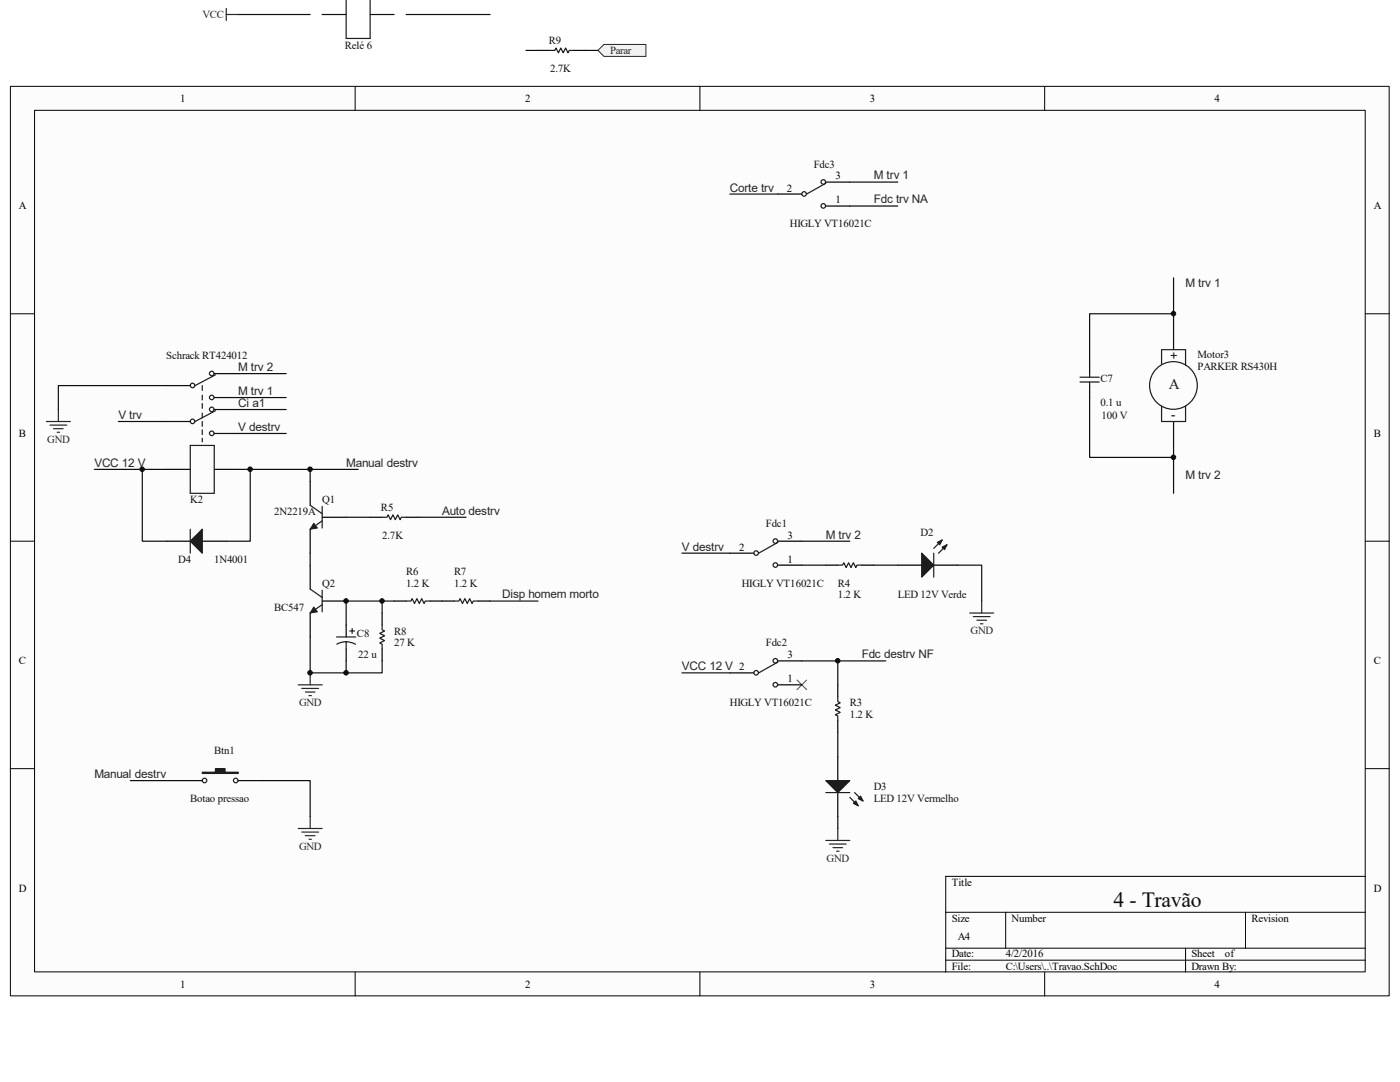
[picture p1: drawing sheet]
<svg xmlns="http://www.w3.org/2000/svg" width="279mm" height="216mm" viewBox="0 0 279 216" stroke-linecap="round" stroke-linejoin="round" font-family="sans-serif">
<path d="M2.1 17.3h275.1v181.4h-275.1z" fill="#fcfcfc"/>
<path d="M2.1 17.2h275.1v181.5h-275.1z" fill="none" stroke="#000" stroke-width=".2"/>
<path d="M6.9 22.1h265.6v171.8h-265.6z" fill="#fcfcfc"/>
<g fill="none" stroke="#000" stroke-width=".2">
<path d="M70.9 17.2v4.8M139.7 17.2v4.8M208.5 17.2v4.8M6.9 22h265.6v171.9h-265.6zM2.1 62.6h4.8M272.5 62.6h4.8M2.1 108h4.8M272.5 108h4.8M2.1 153.4h4.8M272.5 153.4h4.8M272.5 174.9h-83.8v19.1M70.9 194v4.8"/>
<path d="M139.7 194v4.8M188.7 182h83.8M188.7 189.2h83.8M188.7 191.6h83.8M200.7 182v7.2M208.5 194v4.8M236.6 189.2v4.8M248.6 182v7.2"/>
</g>
<g fill="none" stroke="#000" stroke-width=".24">
<path d="M64.3 2.9h4.8M73.9 2.9h4.8M155.2 38.7h4.8M164.8 36.3h4.8M164.8 41.1h4.8M217.5 72.2v2.4M217.5 76.9v2.4M234.2 65v4.8M234.2 84.1v4.8M145.7 110.4h4.8M155.2 112.8h4.8M155.2 108h4.8"/>
<path d="M164.8 112.8h2.4M172 112.8h2.4M179.2 112.8h4.8M186.3 112.8h4.8M145.7 134.3h4.8M155.2 131.9h4.8M155.2 136.7h4.8M167.2 136.7v2.3M167.2 143.8v2.4M167.2 151v4.8M167.2 158.1v4.8"/>
</g>
<g fill="none" stroke="#1c1c1c" stroke-width=".24">
<path d="M69.1 -.1v7.8h4.8v-7.8M164.8 36.6l-3.8 2.1M215.5 75.3h3.9M215.5 76.2h3.9M217.5 74.6v.7M217.5 76.2v.7M231.8 72.6v-2.8h4.8v3.1M231.8 81v3.1h4.8v-3.1M155.2 108.2l-3.8 2.2M167.2 112.8h1l.2-.5 .5 .9 .5-.9 .4 .9 .5-.9 .5 .9 .2-.4h1M186.3 110.4v4.8M188 107.8l-1.7 1.6"/>
<path d="M189 108.7l-1.7 1.7M155.2 132.1l-3.8 2.2M167.2 139v1l.5 .2-1 .5 1 .5-1 .5 1 .4-1 .5 .5 .3v.9M164.8 158.1h4.8M169.6 159.1l1.7 1.7M170.6 158.1l1.6 1.7"/>
<circle cx="160.5" cy="38.7" r=".45"/>
<circle cx="164.3" cy="36.3" r=".45"/>
<circle cx="164.3" cy="41.1" r=".45"/>
<circle cx="234.2" cy="76.9" r="4.8"/>
<circle cx="150.9" cy="110.4" r=".45"/>
<circle cx="154.7" cy="108" r=".45"/>
<circle cx="154.7" cy="112.7" r=".45"/>
<circle cx="150.9" cy="134.2" r=".45"/>
<circle cx="154.7" cy="136.6" r=".45"/>
<circle cx="154.7" cy="131.9" r=".45"/>
</g>
<g fill="none" stroke="#0e0e0e" stroke-width=".24">
<path d="M145.7 38.7h9.5M169.6 36.3h9.6M234.2 55.4v7.2M217.5 79.3v12h16.7v-2.4M234.2 65v-2.4h-16.7v9.6M234.2 91.3v7.1M136.1 110.4h9.6M160 112.8h4.8M160 108h9.6M174.4 112.8h4.8M191.1 112.8h4.8v7.1M136.1 134.3h9.6"/>
<path d="M160 131.9h16.8M167.2 131.9v4.8M167.2 146.2v4.8M167.2 162.9v2.4"/>
</g>
<g fill="#1c1c1c" stroke="#1c1c1c" stroke-width=".24">
<path d="M164.8 155.8h4.8l-2.4 2.3z"/>
<path d="M170.3 160.3l.5-.5 .5 1z"/>
<path d="M171.3 159.3l.4-.4 .5 .9z"/>
<path d="M184 110.4l2.3 2.4-2.3 2.4z"/>
<path d="M188 109.2l1-.5-.5 1z"/>
<path d="M187.1 108.2l.9-.4-.5 .9z"/>
</g>
<path d="M195.9 119.9v2.4M193.5 122.3h4.8M194.2 123h3.4M195 123.8h1.9M195.7 124.5h.5M164.8 167.7h4.8M165.5 168.4h3.4M166.2 169.1h2M167 169.9h.4M167.2 165.3v2.4" fill="none" stroke="#262626" stroke-width=".24"/>
<path d="M159.1 135.7l1.9 1.9M161 135.7l-1.9 1.9" fill="none" stroke="#4c4c4c" stroke-width=".2"/>
<path d="M119.3 10.1l1.2-1.2h8.4v2.4h-8.4z" fill-rule="evenodd" fill="#f0f0f0" stroke="#262626" stroke-width=".2"/>
<g fill="none" stroke="#0e0e0e" stroke-width=".24">
<path d="M47.5 2.9h14.4M81 2.9h16.8M105 10.1h2.4M116.9 10.1h2.4M169.6 41.1h9.6M33.2 76.9h-21.6v4.8M47.5 74.6h9.6M47.5 79.3h9.6M18.8 93.7h9.6M23.6 84.1h9.6M33.2 93.7h-4.8v14.3h4.8M47.5 93.7h2.4v14.3h-4.7"/>
<path d="M47.5 81.7h9.6M47.5 86.5h9.6M49.9 93.7h21.6M61.9 93.7v2.3M61.9 110.4v2.4M69.1 103.2h4.8M76.3 119.9h2.4M83.4 103.2h9.6M97.8 119.9h9.6M61.9 127.1v7.2h14.4v-2.4M69.1 131.9v2.4M76.3 122.3v-2.4h-7.2v4.8"/>
<path d="M26 155.8h9.6M52.3 155.8h9.6v7.1"/>
</g>
<g fill="none" stroke="#000" stroke-width=".24">
<path d="M107.4 10.1h2.4M114.6 10.1h2.3M33.2 76.9h4.8M42.8 74.6h4.7M42.8 79.3h4.7M33.2 84.1h4.8M33.2 93.7h4.8M42.8 81.7h4.7M42.8 86.5h4.7M42.8 93.7h4.7M61.9 96v4.8M33.2 108h4.8"/>
<path d="M40.4 108h4.8M61.9 105.6v4.8M61.9 112.8v4.7M64.3 103.2h4.8M64.3 119.9h4.8M73.9 103.2h2.4M78.7 119.9h2.3M81 103.2h2.4M85.8 119.9h4.8M95.4 119.9h2.4M61.9 122.3v4.8M69.1 124.7v2.4"/>
<path d="M69.1 129.5v2.4M76.3 122.3v2.4M76.3 129.5v2.4M35.6 155.8h4.8M47.5 155.8h4.8"/>
</g>
<g fill="none" stroke="#1c1c1c" stroke-width=".24">
<path d="M109.8 10.1h.9l.3-.5 .4 .9 .5-.9 .5 .9 .5-.9 .5 .9 .2-.4h1M40.4 76.9v1M40.4 78.9v.9M43 74.8l-4.1 2.1M38 88.9h4.8v9.5h-4.8zM40.4 80.5v1M40.4 82.4v1M40.4 84.1v1M40.4 85.8v.9M40.4 87.5v.7M43 82l-4.1 2.1M38 105.6v4.8"/>
<path d="M61.9 100.8l2.4 1.7M61.9 117.5l2.4 1.7M64.3 103.9l-2.4 1.7M64.3 101.1v4.3M64.3 117.8v4.3M76.3 103.2h.9l.3-.5 .4 1 .5-1 .5 1 .5-1 .5 1 .2-.5h.9M81 119.9h1l.2-.4 .5 .9 .5-.9 .5 .9 .5-.9 .4 .9 .3-.5h.9M90.6 119.9h1l.2-.4 .5 .9 .5-.9 .5 .9 .4-.9 .5 .9 .3-.5h.9M64.3 120.6l-2.4 1.7M67.2 127.1h3.8M69.1 128.1l1.1 .1 .7 .4M69.1 128.1h-.8l-1.1 .4"/>
<path d="M69.1 128.1v1.4M69.8 125.9h1M70.3 125.4v1M76.3 124.7v1l.4 .2-.9 .5 .9 .5-.9 .4 .9 .5-.9 .5 .5 .2v1"/>
<circle cx="38.4" cy="76.9" r=".45"/>
<circle cx="42.3" cy="79.3" r=".45"/>
<circle cx="42.3" cy="74.5" r=".45"/>
<circle cx="38.4" cy="84.1" r=".45"/>
<circle cx="42.3" cy="86.5" r=".45"/>
<circle cx="42.3" cy="81.7" r=".45"/>
<circle cx="40.8" cy="155.7" r=".45"/>
<circle cx="47" cy="155.7" r=".45"/>
</g>
<g fill="none" stroke="#262626" stroke-width=".24">
<path d="M45.2 1.7v2.4M45.2 2.9h2.3M9.3 84.1h4.7M10 84.8h3.3M10.7 85.5h1.9M11.4 86.3h.5M11.6 81.7v2.4M59.5 136.7h4.8M60.2 137.4h3.4M60.9 138.1h2M61.7 138.8h.4M61.9 134.3v2.4"/>
<path d="M59.5 165.3h4.8M60.2 166h3.4M60.9 166.7h2M61.7 167.5h.4M61.9 162.9v2.4"/>
</g>
<g fill="#1c1c1c" stroke="#1c1c1c" stroke-width=".24">
<path d="M38 108l2.4-2.4v4.8z"/>
<path d="M40.4 154.1h2.6v-.7h1.9v.7h2.6v.2h-7.1z" fill-rule="evenodd"/>
</g>
<g fill="#1c1c1c" stroke="#1c1c1c" stroke-width=".2">
<path d="M62.6 104.4l.7 1-1.4 .2z"/>
<path d="M62.6 121.1l.7 1-1.4 .2z"/>
</g>
<g fill="#0e0e0e" stroke="#0e0e0e" stroke-width=".2">
<circle cx="28.4" cy="93.6" r=".45"/>
<circle cx="49.9" cy="93.6" r=".45"/>
<circle cx="61.9" cy="134.2" r=".45"/>
<circle cx="61.9" cy="93.6" r=".45"/>
<circle cx="69.1" cy="134.2" r=".45"/>
<circle cx="69.1" cy="119.9" r=".45"/>
<circle cx="76.2" cy="119.9" r=".45"/>
<circle cx="167.2" cy="131.9" r=".45"/>
<circle cx="234.2" cy="91.2" r=".45"/>
<circle cx="234.2" cy="62.6" r=".45"/>
</g>
<text font-size="4.3" fill="#0e0e0e" x="222.2" y="181">4 - Travão</text>
<text font-size="3" fill="#1c1c1c" x="233.3" y="77.6">A</text>
<g font-size="2.6" fill="#1c1c1c">
<text x="233.5" y="71.8">+</text>
<text x="233.7" y="83.5">-</text>
</g>
<g font-size="2.4" fill="#262626">
<text x="174.4" y="35.8">M trv 1</text>
<text x="145.7" y="38.2">Corte trv</text>
<text x="174.4" y="40.6">Fdc trv NA</text>
<text x="236.6" y="57.3">M trv 1</text>
<text x="47.5" y="74">M trv 2</text>
<text x="23.6" y="83.6">V trv</text>
<text x="47.5" y="81.2">Ci a1</text>
<text x="47.5" y="78.8">M trv 1</text>
<text x="47.5" y="86">V destrv</text>
<text x="18.8" y="93.2">VCC 12 V</text>
<text x="69.1" y="93.2">Manual destrv</text>
<text x="236.6" y="95.5">M trv 2</text>
<text x="88.2" y="102.7">Auto destrv</text>
<text x="164.8" y="107.5">M trv 2</text>
<text x="136.1" y="109.9">V destrv</text>
<text x="100.2" y="119.4">Disp homem morto</text>
<text x="172" y="131.4">Fdc destrv NF</text>
<text x="136.1" y="133.8">VCC 12 V 2</text>
<text x="18.8" y="155.2">Manual destrv</text>
</g>
<g font-size="2.2" fill="#262626">
<text x="40.4" y="3.6">VCC</text>
<text x="121.8" y="10.8">Parar</text>
<text x="9.4" y="88.3">GND</text>
<text x="193.7" y="126.6">GND</text>
<text x="59.7" y="140.9">GND</text>
<text x="59.7" y="169.6">GND</text>
<text x="165" y="172">GND</text>
</g>
<g font-size="2.2" fill="#0e0e0e">
<text x="68.8" y="9.8">Relé 6</text>
<text x="109.5" y="8.8">R9</text>
<text x="109.8" y="14.4">2.7K</text>
<text x="162.4" y="33.4">Fdc3</text>
<text x="157.6" y="45.4">HIGLY VT16021C</text>
<text x="33.2" y="71.7">Schrack RT424012</text>
<text x="239" y="71.4">Motor3</text>
<text x="219.6" y="76.2">C7</text>
<text x="239" y="73.8">PARKER RS430H</text>
<text x="219.6" y="81">0.1 u</text>
<text x="219.8" y="83.6">100 V</text>
<text x="38" y="100.3">K2</text>
<text x="64.3" y="100.3">Q1</text>
<text x="76" y="102">R5</text>
<text x="54.7" y="102.7">2N2219A</text>
<text x="76.2" y="107.5">2.7K</text>
<text x="152.8" y="105.1">Fdc1</text>
<text x="183.7" y="107">D2</text>
<text x="35.6" y="112.3">D4</text>
<text x="42.8" y="112.3">1N4001</text>
<text x="64.3" y="117.1">Q2</text>
<text x="81.1" y="117.1">1.2 K</text>
<text x="81.1" y="114.6">R6</text>
<text x="90.6" y="117.1">1.2 K</text>
<text x="90.6" y="114.6">R7</text>
<text x="148" y="117.1">HIGLY VT16021C</text>
<text x="167.2" y="119.4">1.2 K</text>
<text x="167.2" y="117.1">R4</text>
<text x="179.2" y="119.4">LED 12V Verde</text>
<text x="54.7" y="121.8">BC547</text>
<text x="71.2" y="127.1">C8</text>
<text x="71.5" y="131.4">22 u</text>
<text x="78.7" y="129">27 K</text>
<text x="78.7" y="126.6">R8</text>
<text x="152.8" y="129">Fdc2</text>
<text x="145.7" y="140.9">HIGLY VT16021C</text>
<text x="169.6" y="143.3">1.2 K</text>
<text x="169.6" y="140.9">R3</text>
<text x="42.8" y="150.5">Btn1</text>
<text x="38" y="160">Botao pressao</text>
<text x="174.4" y="157.6">D3</text>
<text x="174.4" y="160">LED 12V Vermelho</text>
</g>
<g font-size="2.2">
<text x="36" y="20.3">1</text>
<text x="104.8" y="20.3">2</text>
<text x="173.6" y="20.3">3</text>
<text x="242.4" y="20.3">4</text>
<text x="166.7" y="35.8">3</text>
<text x="3.8" y="41.8">A</text>
<text x="157.1" y="38.2">2</text>
<text x="166.7" y="40.6">1</text>
<text x="274.2" y="41.8">A</text>
<text x="3.8" y="87.2">B</text>
<text x="274.2" y="87.2">B</text>
<text x="157.1" y="107.5">3</text>
<text x="147.5" y="109.9">2</text>
<text x="157.1" y="112.3">1</text>
<text x="157.1" y="131.4">3</text>
<text x="3.8" y="132.5">C</text>
<text x="157.1" y="136.1">1</text>
<text x="274.2" y="132.5">C</text>
<text x="3.7" y="177.9">D</text>
<text x="189.9" y="176.7">Title</text>
<text x="274.1" y="177.9">D</text>
<text x="189.9" y="183.9">Size</text>
<text x="201.9" y="183.9">Number</text>
<text x="249.8" y="183.9">Revision</text>
<text x="189.9" y="191.1">Date:</text>
<text x="191.1" y="187.5">A4</text>
<text x="200.7" y="191.1">4/2/2016</text>
<text x="237.8" y="191.1">Sheet</text>
<text x="244.5" y="191.1">of</text>
<text x="36" y="197.1">1</text>
<text x="104.8" y="197.1">2</text>
<text x="173.6" y="197.1">3</text>
<text x="189.9" y="193.5">File:</text>
<text x="200.7" y="193.5">C:\Users\..\Travao.SchDoc</text>
<text x="237.8" y="193.5">Drawn By:</text>
<text x="242.4" y="197.1">4</text>
</g>
</svg>
